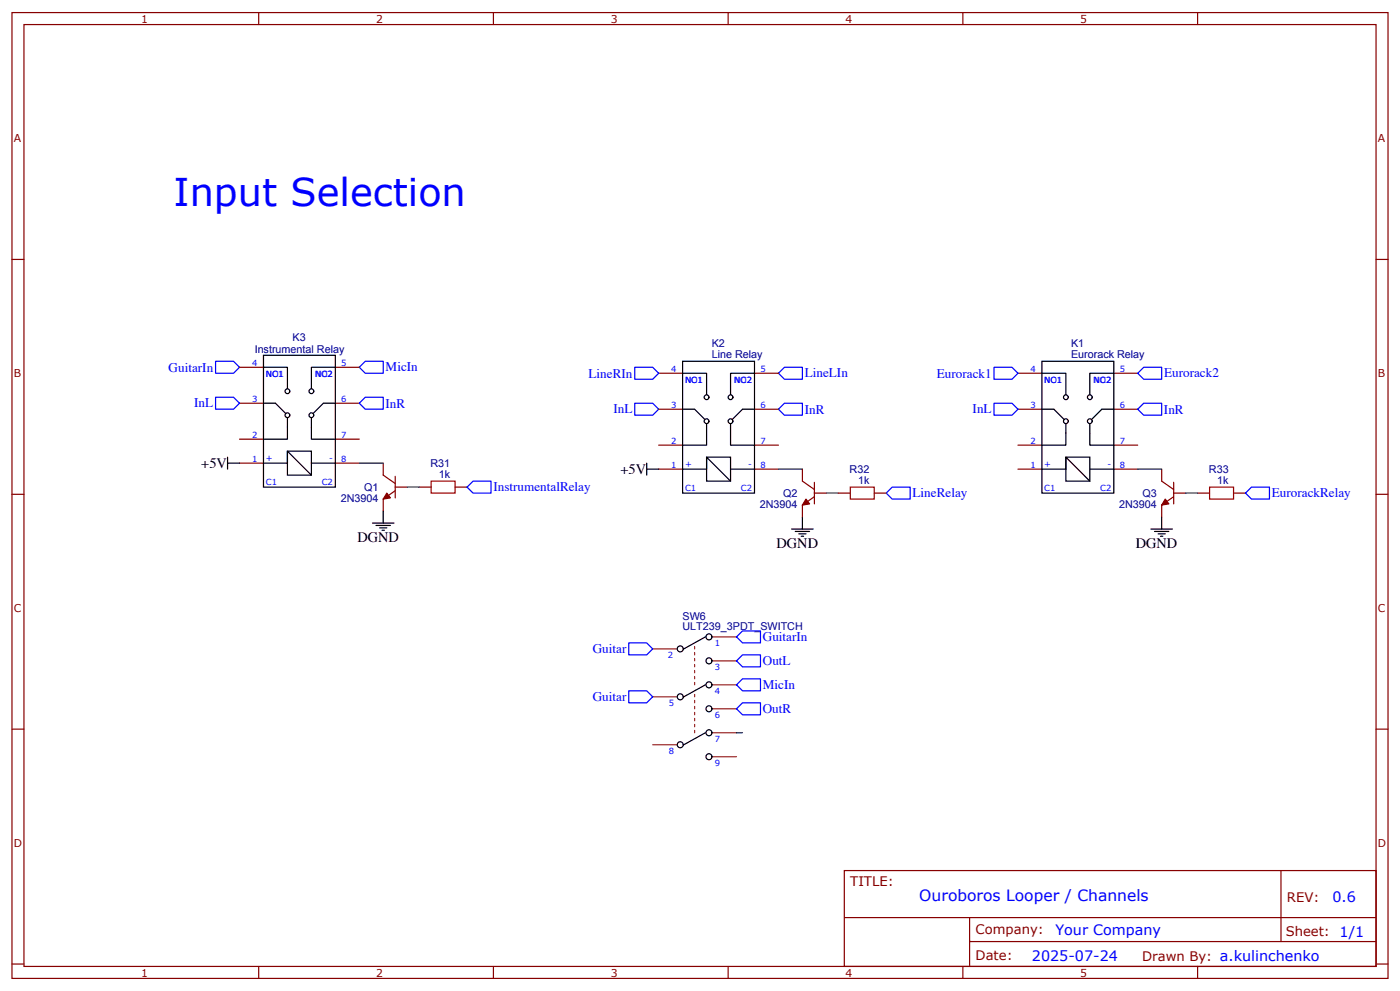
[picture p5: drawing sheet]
<svg xmlns="http://www.w3.org/2000/svg" width="412mm" height="292mm" viewBox="0 0 412 292" stroke-linecap="round" stroke-linejoin="round" font-family="sans-serif">
<g fill="none" stroke="#870000" stroke-width=".35">
<path d="M3.5 3.7h405.4v284.3h-405.4zM7.1 7.2h398.2v277.3h-398.2zM76.2 3.7v3.5M145.3 3.7v3.5M214.5 3.7v3.5M283.6 3.7v3.5M352.8 3.7v3.5M3.5 76.4h3.6M405.3 76.4h3.6M299.9 109.9h7M328.1 109.9h7M299.9 138.1h7"/>
<path d="M299.9 131.1h7M299.9 120.5h7M328.1 138.1h7M328.1 131.1h7M328.1 120.5h7M3.5 145.5h3.6M405.3 145.5h3.6M3.5 214.7h3.6M405.3 214.7h3.6M248.7 256.3h156.6v28.2h-156.6zM377.3 256.3v20.9M248.7 270.1h156.5"/>
<path d="M285.6 277.2h119.6M285.6 270.1v14.2M3.5 283.8h3.6M76.2 284.5v3.5M145.3 284.5v3.5M214.5 284.5v3.5M283.6 284.5v3.5M352.8 284.5v3.5M405.3 283.8h3.6"/>
</g>
<path d="M306.9 106.4h21.2v38.8h-21.2zM306.9 109.9h7.1v7M306.9 138.1h7.1v-3.5l7 7M310.4 120.5l3.6 3.5M314 134.6h7v7h-7zM314 127.5v3.6h-7.1M321 138.1h7.1" fill="none" stroke="#000" stroke-width=".35"/>
<circle cx="314" cy="116.9" r=".71" fill="#fff" stroke="#000" stroke-width=".35"/>
<path d="M314 124v3.5" fill="none" stroke="#000" stroke-width=".35"/>
<circle cx="314" cy="124" r=".71" fill="#fff" stroke="#000" stroke-width=".35"/>
<path d="M328.1 109.9h-7.1v7M321 127.5v3.6h7.1M324.6 120.5l-3.6 3.5" fill="none" stroke="#000" stroke-width=".35"/>
<circle cx="321" cy="116.9" r=".71" fill="#fff" stroke="#000" stroke-width=".35"/>
<path d="M321 124v3.5" fill="none" stroke="#000" stroke-width=".35"/>
<circle cx="321" cy="124" r=".71" fill="#fff" stroke="#000" stroke-width=".35"/>
<path d="M201.1 106.4h21.1v38.8h-21.1zM201.1 109.9h7v7M201.1 138.1h7v-3.5l7.1 7M204.6 120.5l3.5 3.5M208.1 134.6h7.1v7h-7.1zM208.1 127.5v3.6h-7M215.2 138.1h7M306.9 120.5h3.5M324.6 120.5h3.5" fill="none" stroke="#000" stroke-width=".35"/>
<path d="M63.5 106.4h5.3l1.8 1.7-1.8 1.8h-5.3zM105.8 108.1l1.8-1.7h5.3v3.5h-5.3zM187 118.7h5.3l1.7 1.8-1.7 1.7h-5.3zM229.3 109.9l1.8-1.8h5.3v3.6h-5.3zM292.8 108.1h5.3l1.8 1.8-1.8 1.8h-5.3zM229.3 120.5l1.8-1.8h5.3v3.5h-5.3z" fill="none" stroke="#00f" stroke-width=".35"/>
<path d="M194 109.9h7.1M222.2 109.9h7.1M194 138.1h7.1M194 131.1h7.1M194 120.5h7.1M222.2 138.1h7.1M222.2 131.1h7.1M222.2 120.5h7.1" fill="none" stroke="#870000" stroke-width=".35"/>
<circle cx="208.1" cy="116.9" r=".71" fill="#fff" stroke="#000" stroke-width=".35"/>
<path d="M208.1 124v3.5" fill="none" stroke="#000" stroke-width=".35"/>
<circle cx="208.1" cy="124" r=".71" fill="#fff" stroke="#000" stroke-width=".35"/>
<path d="M222.2 109.9h-7v7M215.2 127.5v3.6h7M218.7 120.5l-3.5 3.5" fill="none" stroke="#000" stroke-width=".35"/>
<circle cx="215.2" cy="116.9" r=".71" fill="#fff" stroke="#000" stroke-width=".35"/>
<path d="M215.2 124v3.5" fill="none" stroke="#000" stroke-width=".35"/>
<circle cx="215.2" cy="124" r=".71" fill="#fff" stroke="#000" stroke-width=".35"/>
<path d="M77.6 104.6h21.2v38.8h-21.2zM77.6 108.1h7.1v7.1M81.1 118.7l3.6 3.5M77.6 136.3h7.1v-3.5l7 7.1M84.7 132.8h7v7.1h-7zM84.7 125.8v3.5h-7.1M91.7 136.3h7.1M201.1 120.5h3.5M218.7 120.5h3.5" fill="none" stroke="#000" stroke-width=".35"/>
<path d="M70.6 118.7h7M70.6 108.1h7M98.8 118.7h7M98.8 108.1h7M70.6 136.3h7M70.6 129.3h7M98.8 136.3h7M98.8 129.3h7" fill="none" stroke="#870000" stroke-width=".35"/>
<circle cx="84.7" cy="115.2" r=".71" fill="#fff" stroke="#000" stroke-width=".35"/>
<path d="M84.7 122.2v3.6" fill="none" stroke="#000" stroke-width=".35"/>
<circle cx="84.7" cy="122.2" r=".71" fill="#fff" stroke="#000" stroke-width=".35"/>
<path d="M95.2 118.7l-3.5 3.5M98.8 108.1h-7.1v7.1M91.7 125.8v3.5h7.1" fill="none" stroke="#000" stroke-width=".35"/>
<circle cx="91.7" cy="115.2" r=".71" fill="#fff" stroke="#000" stroke-width=".35"/>
<path d="M91.7 122.2v3.6" fill="none" stroke="#000" stroke-width=".35"/>
<circle cx="91.7" cy="122.2" r=".71" fill="#fff" stroke="#000" stroke-width=".35"/>
<g fill="none" stroke="#000" stroke-width=".35">
<path d="M77.6 118.7h3.5M95.2 118.7h3.6M67 136.3h3.6M67 134.6v3.5M190.5 138.1h3.5M190.5 136.3v3.6M109.7 154h6.4M110.8 154.7h4.2M111.8 155.4h2.1M112.5 156.1h.7M112.9 150.5v3.5M233.2 155.8h6.3"/>
<path d="M234.2 156.5h4.3M235.3 157.2h2.1M236 157.9h.7M236.4 152.2v3.6M339 155.8h6.4M340.1 156.5h4.2M341.1 157.2h2.2M341.8 157.9h.7M342.2 152.2v3.6M207.8 187.5l-6.4 3.5M207.8 215.7l-6.4 3.6M207.8 201.6l-6.4 3.5"/>
<circle cx="200.4" cy="191" r=".88"/>
<circle cx="208.8" cy="194.6" r=".88"/>
<circle cx="208.8" cy="187.5" r=".88"/>
<circle cx="200.4" cy="205.1" r=".88"/>
<circle cx="200.4" cy="219.3" r=".88"/>
<circle cx="208.8" cy="201.6" r=".88"/>
<circle cx="208.8" cy="208.7" r=".88"/>
<circle cx="208.8" cy="215.7" r=".88"/>
<circle cx="208.8" cy="222.8" r=".88"/>
</g>
<g fill="none" stroke="#00f" stroke-width=".35">
<path d="M63.5 116.9h5.3l1.8 1.8-1.8 1.8h-5.3zM105.8 118.7l1.8-1.8h5.3v3.6h-5.3zM187 108.1h5.3l1.7 1.8-1.7 1.8h-5.3zM292.8 118.7h5.3l1.8 1.8-1.8 1.7h-5.3zM335.1 109.9l1.8-1.8h5.3v3.6h-5.3zM335.1 120.5l1.8-1.8h5.3v3.5h-5.3zM137.6 143.4l1.7-1.8h5.3v3.6h-5.3zM262.8 143.4h5.3v3.5h-5.3l-1.7-1.7zM366.9 145.2l1.8-1.8h5.2v3.5h-5.2zM185.2 189.3h5.3l1.8 1.7-1.8 1.8h-5.3zM217 187.5l1.7-1.8h5.3v3.6h-5.3zM217 194.6l1.7-1.8h5.3v3.5h-5.3z"/>
<path d="M185.2 203.4h5.3l1.8 1.7-1.8 1.8h-5.3zM217 201.6l1.7-1.8h5.3v3.6h-5.3zM217 208.7l1.7-1.8h5.3v3.5h-5.3z"/>
</g>
<g fill="#870000" stroke="#870000" stroke-width=".35">
<path d="M113.9 145.2l1.1 1.4-2.1 .3z"/>
<path d="M237.4 146.9l1.1 1.4-2.1 .4z"/>
<path d="M343.3 146.9l1 1.4-2.1 .4z"/>
</g>
<g fill="none" stroke="#870000" stroke-width=".35">
<path d="M112.9 136.3v3.6l3.5 2.4M236.4 138.1v3.5l3.5 2.5M342.2 138.1v3.5l3.5 2.5M116.4 140.2v6.4M116.4 144.5l-3.5 2.4v3.6M116.4 143.4h3.5M123.5 143.4h3.5M134.1 143.4h3.5M239.9 145.2h3.5M239.9 142v6.3M239.9 146.2l-3.5 2.5v3.5M246.9 145.2h3.6"/>
<path d="M257.5 145.2h3.6M345.7 145.2h3.5M345.7 142v6.3M345.7 146.2l-3.5 2.5v3.5M352.8 145.2h3.5M363.4 145.2h3.5"/>
</g>
<path d="M127 141.6h7.1v3.6h-7.1zM250.5 143.4h7v3.5h-7zM356.3 143.4h7.1v3.5h-7.1z" fill="none" stroke="#a10000" stroke-width=".35"/>
<path d="M105.8 136.3h7.1M229.3 138.1h7.1M335.1 138.1h7.1M119.9 143.4h3.6M243.4 145.2h3.5M349.2 145.2h3.6M217 215.7h1.7" fill="none" stroke="#008700" stroke-width=".35"/>
<g fill="none" stroke="#8c2424" stroke-width=".35">
<path d="M192.3 191h7M204.6 195.6v.7M204.6 190.3v.7M204.6 192.1v.7M204.6 193.9v.7M204.6 197.4v.7M204.6 199.1v.7M209.9 187.5h7.1M209.9 194.6h7.1M192.3 205.1h7M192.3 219.3h7M204.6 209.7v.7"/>
<path d="M204.6 200.9v.7M204.6 204.4v.7M204.6 206.2v.7M204.6 208v.7M204.6 211.5v.7M204.6 213.3v.7M204.6 215v.7M209.9 201.6h7.1M209.9 208.7h7.1M209.9 215.7h7.1M209.9 222.8h7.1"/>
</g>
<text font-size="11.3" fill="#00f" x="51.2" y="60.5">Input Selection</text>
<text font-size="4.6" fill="#00f" x="270.8" y="265.3">Ouroboros Looper / Channels</text>
<g font-size="4.2">
<text x="59.3" y="137.8">+5V</text>
<text x="182.8" y="139.5">+5V</text>
<text x="105.3" y="159.6">DGND</text>
<text x="228.8" y="161.4">DGND</text>
<text x="334.6" y="161.4">DGND</text>
</g>
<g font-size="4.2" fill="#00f">
<text x="392.5" y="265.6">0.6</text>
<text x="310.9" y="275.1">Your Company</text>
<text x="304" y="282.9">2025-07-24</text>
</g>
<g font-size="3.9" fill="#00f">
<text x="49.7" y="109.4">GuitarIn</text>
<text x="113.6" y="109.3">MicIn</text>
<text x="173.4" y="111.1">LineRIn</text>
<text x="237.1" y="111.1">LineLIn</text>
<text x="276" y="111.2">Eurorack1</text>
<text x="342.9" y="111.1">Eurorack2</text>
<text x="57.2" y="119.9">InL</text>
<text x="113.6" y="120">InR</text>
<text x="180.7" y="121.7">InL</text>
<text x="237" y="121.8">InR</text>
<text x="286.5" y="121.7">InL</text>
<text x="342.9" y="121.8">InR</text>
<text x="145.3" y="144.7">InstrumentalRelay</text>
<text x="268.8" y="146.4">LineRelay</text>
<text x="374.6" y="146.4">EurorackRelay</text>
<text x="224.7" y="188.7">GuitarIn</text>
<text x="174.6" y="192.3">Guitar</text>
<text x="224.7" y="195.8">OutL</text>
<text x="224.7" y="202.8">MicIn</text>
<text x="174.6" y="206.4">Guitar</text>
<text x="224.7" y="209.9">OutR</text>
</g>
<g font-size="3.9" fill="#800">
<text x="250.5" y="260.9">TITLE:</text>
<text x="379.1" y="265.6">REV:</text>
<text x="287.4" y="275.1">Company:</text>
<text x="378.7" y="275.7">Sheet: 1/1</text>
<text x="287.4" y="282.8">Date:</text>
<text x="336.4" y="282.8">Drawn By: a.kulinchenko</text>
</g>
<g font-size="3.2" fill="#800">
<text x="41.6" y="6.7">1</text>
<text x="110.8" y="6.7">2</text>
<text x="179.9" y="6.7">3</text>
<text x="249.1" y="6.7">4</text>
<text x="318.2" y="6.7">5</text>
<text x="4.1" y="41.8">A</text>
<text x="405.9" y="41.8">A</text>
<text x="4.1" y="110.9">B</text>
<text x="405.9" y="110.9">B</text>
<text x="4.1" y="180.1">C</text>
<text x="405.9" y="180.1">C</text>
<text x="4.1" y="249.2">D</text>
<text x="405.9" y="249.2">D</text>
<text x="41.6" y="287.5">1</text>
<text x="110.8" y="287.5">2</text>
<text x="179.9" y="287.5">3</text>
<text x="249.1" y="287.5">4</text>
<text x="318.2" y="287.5">5</text>
</g>
<g font-size="3.2" fill="#000080">
<text x="86.2" y="100.3">K3</text>
<text x="75" y="104">Instrumental Relay</text>
<text x="209.7" y="105.3">Line Relay</text>
<text x="209.7" y="102.1">K2</text>
<text x="315.5" y="105.3">Eurorack Relay</text>
<text x="315.5" y="102.1">K1</text>
<text x="126.8" y="137.4">R31</text>
<text x="129.3" y="140.6">1k</text>
<text x="250.3" y="139.2">R32</text>
<text x="252.8" y="142.3">1k</text>
<text x="356.1" y="139.2">R33</text>
<text x="358.6" y="142.3">1k</text>
<text x="100.4" y="147.7">2N3904</text>
<text x="107.2" y="144.5">Q1</text>
<text x="223.8" y="149.5">2N3904</text>
<text x="230.7" y="146.2">Q2</text>
<text x="329.7" y="149.5">2N3904</text>
<text x="336.5" y="146.2">Q3</text>
<text x="201" y="185.6">ULT239_3PDT_SWITCH</text>
<text x="201" y="182.4">SW6</text>
</g>
<g font-size="2.5" fill="#00f">
<text x="74.3" y="107.8">4</text>
<text x="100.5" y="107.8">5</text>
<text x="78.3" y="110.9">NO1</text>
<text x="78.3" y="110.9">NC1</text>
<text x="92.7" y="110.9">NO2</text>
<text x="92.9" y="110.9">NC2</text>
<text x="197.7" y="109.5">4</text>
<text x="201.8" y="112.7">NO1</text>
<text x="201.8" y="112.7">NC1</text>
<text x="216.2" y="112.7">NO2</text>
<text x="216.4" y="112.7">NC2</text>
<text x="224" y="109.5">5</text>
<text x="303.6" y="109.5">4</text>
<text x="307.6" y="112.7">NO1</text>
<text x="307.6" y="112.7">NC1</text>
<text x="322" y="112.7">NO2</text>
<text x="322.2" y="112.7">NC2</text>
<text x="329.8" y="109.5">5</text>
<text x="74.3" y="118.4">3</text>
<text x="100.5" y="118.4">6</text>
<text x="197.7" y="120.1">3</text>
<text x="224" y="120.1">6</text>
<text x="303.6" y="120.1">3</text>
<text x="329.8" y="120.1">6</text>
<text x="74.3" y="128.9">2</text>
<text x="100.5" y="128.9">7</text>
<text x="197.7" y="130.7">2</text>
<text x="224" y="130.7">7</text>
<text x="303.6" y="130.7">2</text>
<text x="329.8" y="130.7">7</text>
<text x="74.3" y="136">1</text>
<text x="78.3" y="135.6">+</text>
<text x="97" y="135.6">-</text>
<text x="100.5" y="136">8</text>
<text x="197.7" y="137.8">1</text>
<text x="201.8" y="137.4">+</text>
<text x="220.4" y="137.4">-</text>
<text x="224" y="137.8">8</text>
<text x="303.6" y="137.8">1</text>
<text x="307.6" y="137.4">+</text>
<text x="326.3" y="137.4">-</text>
<text x="329.8" y="137.8">8</text>
<text x="78.3" y="142.7">C1</text>
<text x="94.8" y="142.7">C2</text>
<text x="201.8" y="144.5">C1</text>
<text x="218.3" y="144.5">C2</text>
<text x="307.6" y="144.5">C1</text>
<text x="324.1" y="144.5">C2</text>
<text x="210.6" y="190.3">1</text>
<text x="196.7" y="193.9">2</text>
<text x="210.6" y="197.4">3</text>
<text x="197" y="208">5</text>
<text x="210.6" y="204.4">4</text>
<text x="210.6" y="211.5">6</text>
<text x="210.6" y="218.5">7</text>
<text x="197" y="222.1">8</text>
<text x="210.6" y="225.6">9</text>
</g>
</svg>
